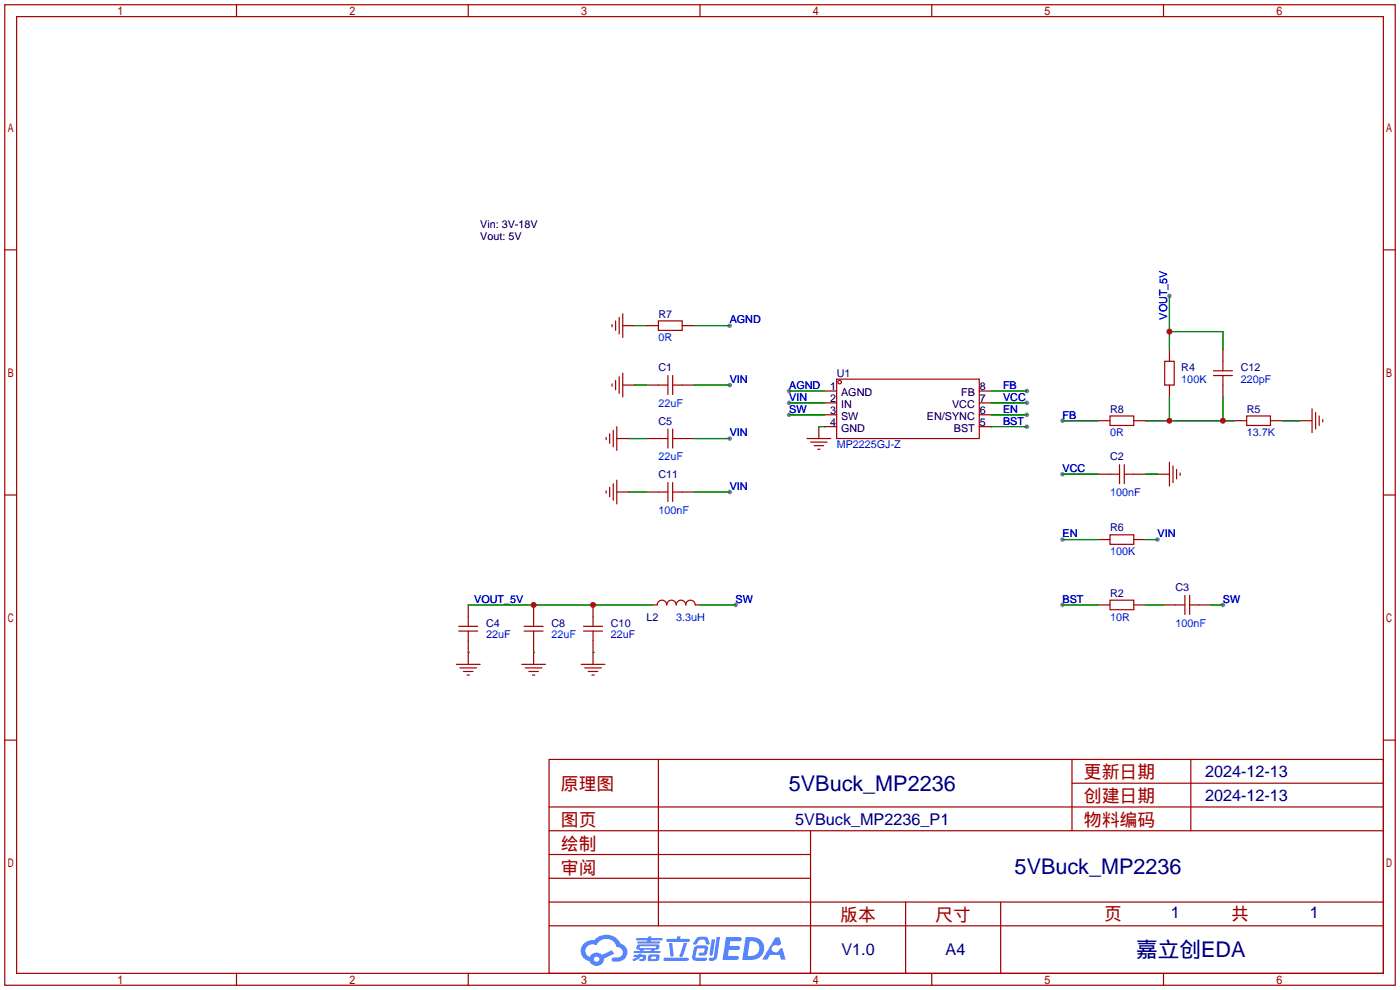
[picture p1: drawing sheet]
<svg xmlns="http://www.w3.org/2000/svg" width="299mm" height="212mm" viewBox="0 0 299 212" stroke-linecap="round" stroke-linejoin="round" font-family="sans-serif">
<g fill="#999">
<circle cx="227.1" cy="129.3" r=".51"/>
<circle cx="249.9" cy="63.2" r=".51"/>
<circle cx="156" cy="82.3" r=".51"/>
<circle cx="156" cy="93.7" r=".51"/>
<circle cx="227.1" cy="101.3" r=".51"/>
<circle cx="261.4" cy="129.3" r=".51"/>
<circle cx="157.2" cy="129.3" r=".51"/>
<circle cx="156" cy="69.6" r=".51"/>
<circle cx="247.4" cy="115.3" r=".51"/>
<circle cx="227.1" cy="115.3" r=".51"/>
<circle cx="219.5" cy="83.6" r=".51"/>
<circle cx="219.5" cy="86.1" r=".51"/>
<circle cx="219.5" cy="88.6" r=".51"/>
<circle cx="219.5" cy="91.2" r=".51"/>
<circle cx="168.7" cy="86.1" r=".51"/>
<circle cx="168.7" cy="88.6" r=".51"/>
<circle cx="168.7" cy="83.6" r=".51"/>
<circle cx="227.1" cy="89.9" r=".51"/>
<circle cx="156" cy="105.2" r=".51"/>
</g>
<g fill="none" stroke="#a10000" stroke-width=".25">
<path d="M1 1h297.2v209.6h-297.2zM3.6 3.6h292.1v204.4h-292.1zM50.5 1v2.6M100.1 1v2.6M149.6 1v2.6M199.1 1v2.6M248.7 1v2.6M1 53.4h2.6M295.7 53.4h2.5M1 105.8h2.6M295.7 105.8h2.5M1 158.2h2.6"/>
<path d="M295.7 158.2h2.5M117.3 162.3h178.4v45.7h-178.4zM117.3 177.5h178.4M117.3 172.5h178.4M140.7 162.3v35.6M173.2 177.5v30.5M229.1 162.3v15.2M229.1 167.4h66.6M254.5 162.3v15.2M117.3 182.6h55.9M117.3 197.9h178.4M117.3 192.8h178.4"/>
<path d="M117.3 187.7h55.9M193.5 192.8v15.2M213.9 192.8v15.2M50.5 208v2.6M100.1 208v2.6M149.6 208v2.6M199.1 208v2.6M248.7 208v2.6"/>
</g>
<g fill="#5487ff">
<path d="M155.2 200.3h2.6a.48 .48 0 0 1 .7 .4 .48 .48 0 0 1-.6 .4h-1.8l-.2 1.1h1.9a.43 .43 0 0 1 .4 .4 .43 .43 0 0 1-.5 .4h-1.9l-.2 1.3h1.7a.45 .45 0 0 1 .5 .2 .45 .45 0 0 1-.1 .6h-3.3z"/>
<path d="M165.7 200.3h.9l.4 1.5-.8 .3a.84 .84 0 0 0-1.2 .3 .84 .84 0 0 0 .4 1.1 .84 .84 0 0 0 1.1-.4l.1-.2 .6-.3 .7 2.5h-1l-.2-1h-2.1l-.6 1h-1.1z"/>
<path d="M152.1 200.8h.7l-.5 3.1a.36 .36 0 0 1-.3 .3 .36 .36 0 0 1-.4-.3z"/>
<path d="M153.2 200.2h.7l-.6 4.3a1.13 1.13 0 0 1-1.8 .6l.2-.4h.7l.2-.2z"/>
<path d="M148.9 200.6l.6-.4h1a.77 .77 0 0 1 .9 .5l.3 1-.2 .2h-.5l-.3-.9-.2-.2-1 .1-.7 1-.6-.1-.1-.2z"/>
<path d="M148.4 202.4l.6-.3h1.7a.81 .81 0 0 1 .7 .5 .81 .81 0 0 1-.2 .8 .81 .81 0 0 1-.9 .8h-.7a.32 .32 0 0 1-.3-.3 .32 .32 0 0 1 .4-.3h.7l.2-.9-1.6 .1-.4 1.8 2.2 .1a.32 .32 0 0 1 .3 .4 .32 .32 0 0 1-.4 .2h-2.2l-.5-.3-.1-.5z"/>
<path d="M141.9 204.7h5a.33 .33 0 0 1 .3 .3 .33 .33 0 0 1-.3 .3h-4.9l-.2-.1z"/>
<path d="M146.1 201.5h.8l-.7 2a.98 .98 0 0 1-.7 1.1l-.3-.3z"/>
<path d="M143 201.6h.7l.3 2.5a.34 .34 0 0 1-.3 .4 .34 .34 0 0 1-.4-.3z"/>
<path d="M142.5 200.7h2.1l.3-.6h.6l-.1 .6h1.7a.32 .32 0 0 1 .4 .3 .32 .32 0 0 1-.4 .3h-4.5l-.2-.2z"/>
<path d="M135.5 204.1h.9l.1-.3h.6v.3h.8a.82 .82 0 0 1-.5 1.3h-.8v-.4l.7-.1 .1-.3a.68 .68 0 0 0-1 .4l-1.1 .4-.1-.4 .9-.5h-.7z"/>
<path d="M136 200.5h2.4l.1-.3h.7v.3h2.2l.2 .3-.2 .2h-2.3v.2h1.8l.2 .3-.2 .1h-4.5l-.1-.4h2l.1-.2h-2.3l-.1-.2z"/>
<path d="M159.4 200.3l-.8 4.9h1.7a2.5 2.5 0 0 0 3-2.5 2.5 2.5 0 0 0-3.1-2.4zM160.3 201.1a1.61 1.61 0 0 1 2 1.5 1.61 1.61 0 0 1-1.8 1.7h-.7z"/>
<path d="M136.2 202a.55 .55 0 0 0-.2 .8 .55 .55 0 0 0 .7 .2l.1 .3h-1.3v.3l5.4 .1 .3-.2-.2-.2h-1.2l.2-.3a.7 .7 0 0 0 .8-.3 .7 .7 0 0 0 0-.8l-4.2-.1zM136.8 202.3l3.3-.1 .1 .1-.2 .3h-3.2zM137.5 203h1.7l-.2 .3h-1.4z"/>
<path d="M138.6 204.2a1.05 1.05 0 0 0 0 1.2 2.91 2.91 0 0 0 2.2-.2 .98 .98 0 0 0 0-1.2h-1.6zM139.2 204.5l.9-.1 .1 .4-.2 .2-.8-.1z"/>
<path d="M124.9 201.6a2.23 2.23 0 0 0-.7 2.3 2.23 2.23 0 0 0 1.8 1.6 1.58 1.58 0 0 0 1.8 .9 1.58 1.58 0 0 0 1.3-1.5l2.2-1.1-.5-.7-2.1 1a1.65 1.65 0 0 0-2.7 .4 1.45 1.45 0 0 1-.8-1.9 1.45 1.45 0 0 1 2-.7l.3 .1a2.3 2.3 0 0 1 2.3-1.3 2.3 2.3 0 0 1 2 1.7 1.12 1.12 0 0 1 1.3 1 1.12 1.12 0 0 1-1.1 1.2h-.7a.45 .45 0 0 0-.6 .4 .45 .45 0 0 0 .5 .5 2.21 2.21 0 0 0 2.2-.5 2.21 2.21 0 0 0 .5-2.3 2.13 2.13 0 0 0-1.3-1.1 3.3 3.3 0 0 0-5.6-.7l-1.1 .1zM127 205a.57 .57 0 0 1 1.1 0 .57 .57 0 0 1-1.1 0z"/>
</g>
<g fill="none" stroke="#870000" stroke-width=".25">
<path d="M133.1 69.6h2.5M138.2 69.6h2.5M145.8 69.6h2.5M249.9 74.7v2.5M261.4 74.7v2.5M131.8 93.7h2.6M133.1 82.3h2.5M138.2 82.3h2.5M138.2 93.7h2.5M145.8 82.3h2.5M145.8 93.7h2.5M175 91.2v2.5"/>
<path d="M176.3 83.6h2.5M176.3 86.1h2.5M176.3 88.6h2.5M176.3 91.2h2.5M209.3 83.6h2.5M209.3 86.1h2.5M209.3 88.6h2.5M209.3 91.2h2.5M234.7 89.9h2.5M242.3 89.9h2.6M249.9 82.3v2.5M261.4 82.3v2.5"/>
<path d="M263.9 89.9h2.5M271.5 89.9h2.6M277.9 89.9h2.5M131.8 105.2h2.6M138.2 105.2h2.5M145.8 105.2h2.5M234.7 101.3h2.5M234.7 115.3h2.5M242.3 101.3h2.6M242.3 115.3h2.6M247.4 101.3h2.5M100.1 129.3v2.5"/>
<path d="M100.1 136.9v5.1M114 129.3v2.5M114 136.9v5.1M126.7 129.3v2.5M126.7 136.9v5.1M139.4 129.3h1.1M148.6 129.3h1M234.7 129.3h2.5M242.3 129.3h2.6M248.7 129.3h2.5M256.3 129.3h2.5"/>
</g>
<g fill="none" stroke="#a10000" stroke-width=".25">
<path d="M130.8 69.3v.5M131.6 68.6v2M132.3 67.8v3.6M133.1 67.1v5M133.1 79.8v5M140.7 68.6h5.1v2h-5.1zM248.9 77.2h2.1v5.1h-2.1zM259.3 79.2h4.1M261.4 77.2v2M129.5 93.5v.5M130.3 92.7v2M130.8 82v.5"/>
<path d="M131.1 91.9v3.6M131.6 81.3v2M131.8 91.2v5.1M132.3 80.5v3.6M140.7 82.3h2M140.7 93.7h2M142.7 80.3v4M142.7 91.7v4.1M143.8 82.3h2M143.8 80.3v4M143.8 91.7v4.1M143.8 93.7h2"/>
<path d="M172.5 93.7h5M173.2 94.5h3.6M174 95.2h2M174.8 96h.5M178.8 81h30.5v12.7h-30.5zM237.2 88.9h5.1v2h-5.1zM239.3 99.3v4.1M240.3 99.3v4.1M249.9 98.8v5.1M250.7 99.6v3.5M259.3 80.3h4.1M261.4 80.3v2"/>
<path d="M266.4 88.9h5.1v2h-5.1zM280.4 87.4v5.1M281.2 88.1v3.6M281.9 88.9v2M282.7 89.7v.5M129.5 104.9v.5M130.3 104.1v2.1M131.1 103.4v3.5M131.8 102.6v5.1M140.7 105.2h2M142.7 103.1v4.1M143.8 103.1v4.1"/>
<path d="M143.8 105.2h2M237.2 114.3h5.1v2h-5.1zM237.2 101.3h2.1M240.3 101.3h2M251.5 100.3v2.1M252.2 101.1v.5M98 133.9h4.1M98 134.9h4.1M100.1 131.8v2.1M100.1 134.9v2M112 133.9h4.1M112 134.9h4.1"/>
<path d="M114 131.8v2.1M114 134.9v2M124.7 133.9h4.1M124.7 134.9h4.1M126.7 131.8v2.1M126.7 134.9v2M140.5 129.3a1.02 1.02 0 0 1 1-1 1.02 1.02 0 0 1 1 1 1.02 1.02 0 0 1 1-1 1.02 1.02 0 0 1 1 1 1.02 1.02 0 0 1 1-1 1.02 1.02 0 0 1 1.1 1 1.02 1.02 0 0 1 1-1 1.02 1.02 0 0 1 1 1M237.2 128.3h5.1v2h-5.1zM251.2 129.3h2M253.2 127.3v4M254.3 129.3h2M254.3 127.3v4"/>
<path d="M97.5 142h5.1M98.3 142.7h3.6M99.1 143.5h2M99.8 144.3h.5M111.5 142h5.1M112.3 142.7h3.5M113 143.5h2.1M113.8 144.3h.5M124.2 142h5.1M125 142.7h3.5M125.7 143.5h2.1M126.5 144.3h.5"/>
<circle cx="179.5" cy="81.7" r=".38"/>
</g>
<g fill="none" stroke="#008700" stroke-width=".25">
<path d="M135.6 69.6h2.6M148.3 69.6h7.7M249.9 63.2v11.5M249.9 70.9h11.5v3.8M134.4 93.7h3.8M135.6 82.3h2.6M148.3 82.3h7.7M148.3 93.7h7.7M168.7 83.6h7.6M168.7 86.1h7.6M168.7 88.6h7.6M175 91.2h1.3"/>
<path d="M211.8 83.6h7.7M211.8 86.1h7.7M211.8 88.6h7.7M211.8 91.2h7.7M227.1 89.9h7.6M244.9 89.9h19M249.9 84.8v5.1M261.4 84.8v5.1M274.1 89.9h3.8M134.4 105.2h3.8M148.3 105.2h7.7M227.1 101.3h7.6"/>
<path d="M227.1 115.3h7.6M244.9 101.3h2.5M244.9 115.3h2.5M100.1 139.4h.1M100.1 129.3h39.3M114 139.4h.1M126.7 139.4h.1M149.6 129.3h7.6M227.1 129.3h7.6M244.9 129.3h3.8M258.8 129.3h2.6"/>
</g>
<g fill="#c00">
<circle cx="114" cy="129.3" r=".63"/>
<circle cx="126.7" cy="129.3" r=".63"/>
<circle cx="249.9" cy="89.9" r=".63"/>
<circle cx="261.4" cy="89.9" r=".63"/>
<circle cx="249.9" cy="70.9" r=".63"/>
</g>
<g font-size="4.6" fill="#000080">
<text x="168.6" y="169">5VBuck_MP2236</text>
<text x="216.9" y="186.8">5VBuck_MP2236</text>
<text x="242.8" y="204.6">嘉立创EDA</text>
</g>
<g font-size="3.8" fill="#a00000">
<text x="231.6" y="166.4">更新日期</text>
<text x="119.9" y="168.9">原理图</text>
<text x="231.6" y="171.5">创建日期</text>
<text x="119.9" y="176.5">图页</text>
<text x="231.6" y="176.5">物料编码</text>
<text x="119.9" y="181.6">绘制</text>
<text x="119.9" y="186.7">审阅</text>
<text x="179.6" y="196.9">版本</text>
<text x="199.9" y="196.9">尺寸</text>
<text x="236" y="196.6">页</text>
<text x="263.1" y="196.6">共</text>
</g>
<g font-size="3.5" fill="#000080">
<text x="257.6" y="166.1">2024-12-13</text>
<text x="257.6" y="171.1">2024-12-13</text>
<text x="170" y="176.2">5VBuck_MP2236_P1</text>
<text x="250.2" y="196.3">1</text>
<text x="280" y="196.3">1</text>
<text x="179.8" y="204.2">V1.0</text>
<text x="202.1" y="204.2">A4</text>
</g>
<g font-size="2.3">
<text x="102.6" y="48.8">Vin: 3V-18V</text>
<text x="102.6" y="51.4">Vout: 5V</text>
<text x="177.4" y="83.3">1</text>
<text x="209.4" y="83.3">8</text>
<text x="177.4" y="85.9">2</text>
<text x="177.4" y="88.4">3</text>
<text x="179.8" y="84.6">AGND</text>
<text x="179.8" y="87.1">IN</text>
<text x="179.8" y="89.7">SW</text>
<text x="198.1" y="89.7">EN/SYNC</text>
<text x="203.5" y="87.1">VCC</text>
<text x="205.4" y="84.6">FB</text>
<text x="209.4" y="88.4">6</text>
<text x="209.4" y="85.9">7</text>
<text x="177.4" y="91">4</text>
<text x="179.8" y="92.2">GND</text>
<text x="203.9" y="92.2">BST</text>
<text x="209.4" y="91">5</text>
</g>
<g font-size="2.3" fill="#000080">
<text x="140.7" y="67.9">R7</text>
<text x="140.7" y="79.3">C1</text>
<text x="178.8" y="80.6">U1</text>
<text x="252.5" y="79.3">R4</text>
<text x="265.2" y="79.3">C12</text>
<text x="237.2" y="88.2">R8</text>
<text x="266.4" y="88.2">R5</text>
<text x="140.7" y="90.7">C5</text>
<text x="237.2" y="98.3">C2</text>
<text x="140.7" y="102.2">C11</text>
<text x="237.2" y="113.6">R6</text>
<text x="237.2" y="127.6">R2</text>
<text x="251.2" y="126.3">C3</text>
<text x="103.9" y="133.9">C4</text>
<text x="117.9" y="133.9">C8</text>
<text x="130.6" y="133.9">C10</text>
<text x="138.2" y="132.6">L2</text>
</g>
<g font-size="2.3" fill="#00f">
<text x="156" y="69.1">AGND</text>
<text x="249.5" y="68.3" transform="rotate(-90 249.5 68.3)">VOUT_5V</text>
<text x="140.7" y="72.9">0R</text>
<text x="156" y="81.8">VIN</text>
<text x="168.7" y="83.1">AGND</text>
<text x="214.4" y="83.1">FB</text>
<text x="252.5" y="81.8">100K</text>
<text x="265.2" y="81.8">220pF</text>
<text x="140.7" y="86.9">22uF</text>
<text x="168.7" y="85.6">VIN</text>
<text x="168.7" y="88.2">SW</text>
<text x="214.4" y="85.6">VCC</text>
<text x="214.4" y="88.2">EN</text>
<text x="227.1" y="89.5">FB</text>
<text x="156" y="93.3">VIN</text>
<text x="178.8" y="95.8">MP2225GJ-Z</text>
<text x="214.4" y="90.7">BST</text>
<text x="237.2" y="93.3">0R</text>
<text x="266.4" y="93.3">13.7K</text>
<text x="140.7" y="98.3">22uF</text>
<text x="227.1" y="100.9">VCC</text>
<text x="156" y="104.7">VIN</text>
<text x="237.2" y="106">100nF</text>
<text x="140.7" y="109.8">100nF</text>
<text x="227.1" y="114.9">EN</text>
<text x="237.2" y="118.7">100K</text>
<text x="247.4" y="114.9">VIN</text>
<text x="101.3" y="128.8">VOUT_5V</text>
<text x="157.2" y="128.8">SW</text>
<text x="227.1" y="128.8">BST</text>
<text x="261.4" y="128.8">SW</text>
<text x="103.9" y="136.4">22uF</text>
<text x="117.9" y="136.4">22uF</text>
<text x="130.6" y="136.4">22uF</text>
<text x="144.5" y="132.6">3.3uH</text>
<text x="237.2" y="132.6">10R</text>
<text x="251.2" y="133.9">100nF</text>
</g>
</svg>
